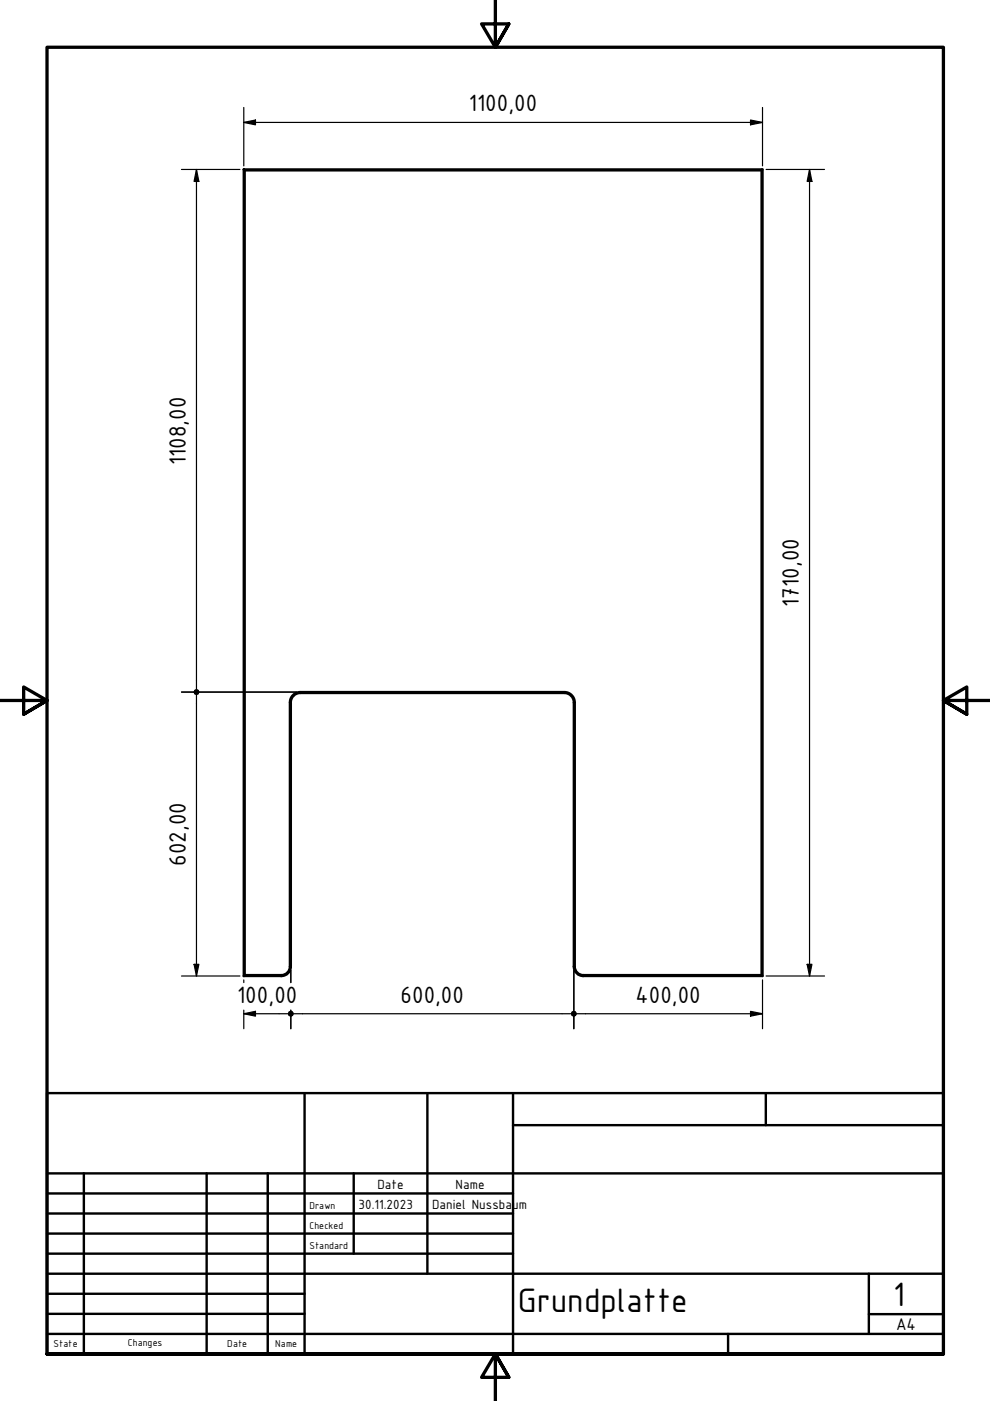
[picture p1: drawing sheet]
<svg xmlns="http://www.w3.org/2000/svg" width="210mm" height="297mm" viewBox="0 0 210 297" stroke-linecap="round" stroke-linejoin="round" font-family="sans-serif">
<!-- layer: Visible (ISO) -->
<g fill="none" stroke="#000" stroke-width=".51">
<path d="M51.7 35.9h110l-.2 .2h-109.6zM51.7 35.9v171M51.9 36.1v170.6M161.7 35.9v171l-.2-.2v-170.6M63.7 146.9a2 2 0 0 0-2 2v56.1M63.7 146.7a2.19 2.19 0 0 0-2.2 2.2v56.1M63.7 146.7h55.9M63.7 146.9h55.9M119.7 146.9a2 2 0 0 1 2 2v56.1M119.7 146.7a2.19 2.19 0 0 1 2.2 2.2v56.1M61.5 204.9a1.81 1.81 0 0 1-1.8 1.8h-7.8l-.2 .2M61.7 204.9a2 2 0 0 1-2 2h-8"/>
<path d="M121.7 204.9a2 2 0 0 0 2 2M121.9 204.9a1.81 1.81 0 0 0 1.8 1.8M123.6 206.9h38.1M123.6 206.7h37.9"/>
</g>
<!-- layer: Border (ISO) -->
<path d="M105 0v10l-2.9-4.9h5.8l-2.9 4.9 2.9-4.9M0 148.5h10l-5-2.8v5.7l5-2.9-5 2.9M210 148.5h-10l5-2.8v5.7l-5-2.9 5 2.9M10 287.1v-277.1h190v277.1h-190h190M107.9 292l-2.9-4.9 2.9 4.9h-5.8l2.9-4.9v9.9" fill="none" stroke="#000" stroke-width=".7"/>
<!-- layer: Title (ISO) -->
<g fill="none" stroke="#000" stroke-width=".51">
<path d="M10 231.8h190v55.3h-190zM64.6 231.8v55.3M90.6 231.8v38.3M108.8 238.6h91.2M108.8 231.8v55.3M162.4 231.8v6.8M10 253h98.8M10 257.3h98.8M10 248.8h190M17.8 248.8v38.3M43.8 248.8v38.3M56.8 248.8v38.3"/>
<path d="M75 248.8v17M10 261.5h98.8M10 265.8h98.8M10 270.1h190M10 274.3h54.6M10 278.6h54.6M184.2 278.6h15.8M184.2 270.1v12.7M10 282.8h190M154.4 282.8v4.3"/>
</g>
<!-- layer: Dimension (ISO) -->
<g fill="none" stroke="#000" stroke-width=".25">
<path d="M38.5 35.9h12.4M41.7 35.9l.5 2.6h-1.1zM41.7 35.9v110.2M51.7 26l2.5-.6v1.1zM51.7 26h110M51.7 22.8v12.4M159.1 25.4l2.6 .6-2.6 .5zM161.7 22.8v12.4M162.4 35.9h12.4M171.6 35.9l.5 2.6h-1zM171.6 35.9v171M38.5 146.7h24.4"/>
<path d="M41.7 147.4v59.5M38.5 206.9h12.4M41.1 204.5h1.1l-.5 2.4zM51.7 214.9l2.5-.5v1zM51.7 207.8v.5M51.7 214.2v3.9M51.7 214.9h9.3M61.7 205.7v2.6M61.7 214.2v3.9M62.3 214.9h58.7M121.7 205.7v12.4M122.3 214.9h39.4"/>
<path d="M159.1 214.4l2.6 .5-2.6 .5zM161.7 207.8v10.3M162.4 206.9h12.4M171.1 204.5h1l-.5 2.4z"/>
</g>
<g fill="#000">
<path d="M41.7 35.9l.5 2.6h-1.1zM51.7 26l2.5-.6v1.1zM159.1 25.4l2.6 .6-2.6 .5zM171.6 35.9l.5 2.6h-1zM41.1 204.5h1.1l-.5 2.4zM51.7 214.9l2.5-.5v1zM159.1 214.4l2.6 .5-2.6 .5zM171.1 204.5h1l-.5 2.4z"/>
<circle cx="41.7" cy="146.7" r=".63"/>
<circle cx="61.7" cy="214.9" r=".63"/>
<circle cx="121.7" cy="214.9" r=".63"/>
</g>
<g font-size="7.7">
<text x="109.8" y="278.2">Grundplatte</text>
<text x="189.4" y="276.8">1</text>
</g>
<g font-size="5.4">
<text x="99.4" y="23.6">1100,00</text>
<text x="39.4" y="98.6" transform="rotate(-90 39.4 98.6)">1108,00</text>
<text x="169.4" y="128.7" transform="rotate(-90 169.4 128.7)">1710,00</text>
<text x="39.4" y="183.6" transform="rotate(-90 39.4 183.6)">602,00</text>
<text x="50.3" y="212.6">100,00</text>
<text x="84.9" y="212.6">600,00</text>
<text x="134.7" y="212.6">400,00</text>
</g>
<text font-size="3.9" x="190" y="282">A4</text>
<g font-size="3">
<text x="76" y="256.3">30.11.2023</text>
<text x="80" y="252">Date</text>
<text x="91.6" y="256.3">Daniel Nussbaum</text>
<text x="96.6" y="252">Name</text>
</g>
<g font-size="2.3">
<text x="65.6" y="256.3">Drawn</text>
<text x="65.6" y="260.5">Checked</text>
<text x="65.6" y="264.8">Standard</text>
<text x="11.4" y="285.7">State</text>
<text x="27.1" y="285.4">Changes</text>
<text x="48.2" y="285.7">Date</text>
<text x="58.4" y="285.7">Name</text>
</g>
</svg>
